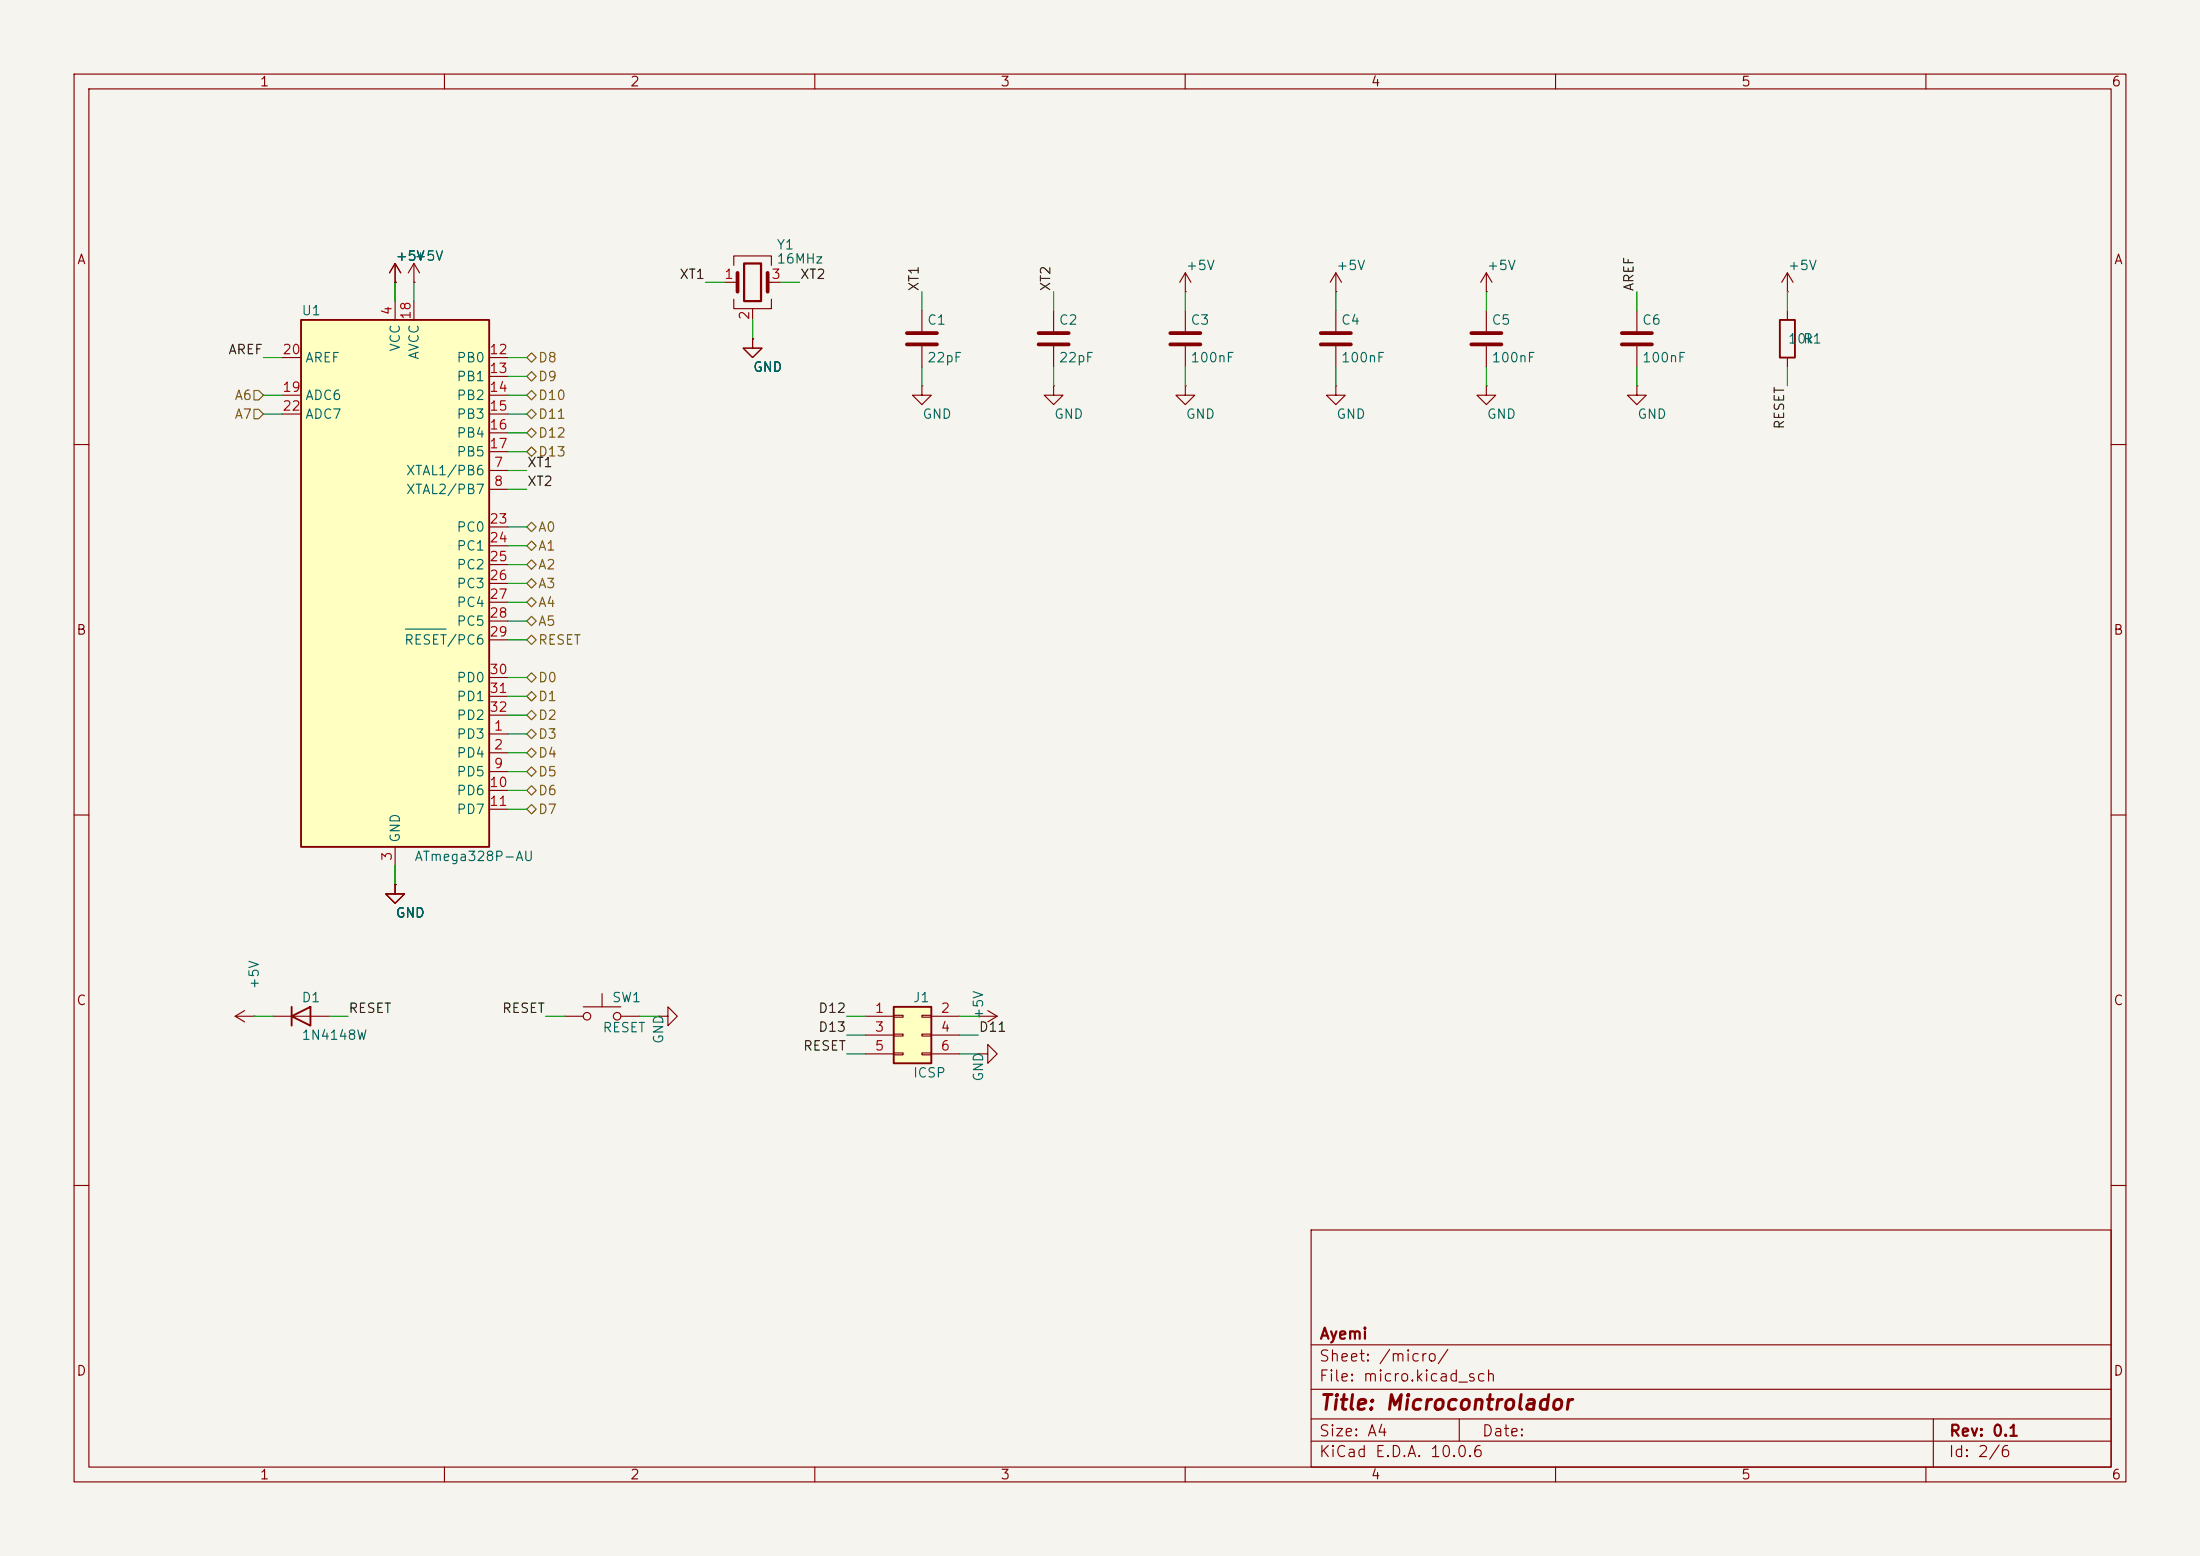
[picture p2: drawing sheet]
<svg xmlns="http://www.w3.org/2000/svg" width="297mm" height="210mm" viewBox="0 0 297 210" stroke-linecap="round" stroke-linejoin="round" font-family="sans-serif">
<path d="M0 0h297v210h-297z" fill="#f5f4ef" stroke="#f5f4ef" stroke-width=".14"/>
<g fill="none" stroke="#840000" stroke-width=".15">
<path d="M10 10h277v190h-277zM12 12h273v186h-273zM60 10v2M110 10v2M160 10v2M210 10v2M260 10v2M53.3 38.1h.1M53.3 35.6l-.7 1.2M53.3 35.6l.8 1.2M53.3 35.6v2.5M55.9 38.1h.1"/>
<path d="M55.9 35.6l-.8 1.2M55.9 35.6l.7 1.2M55.9 35.6v2.5M97.8 38.1h1.8M99.1 35.8v-1.3h5v1.3M103.6 38.1h1.8M160 39.4h.1M160 36.8v2.6M160 36.8l-.7 1.3M160 36.8l.8 1.3M99.1 40.4v1.3h5v-1.3M101.6 45.7v1.3h1.3l-1.3 1.3-1.3-1.3h1.3"/>
<path d="M101.6 45.7h.1M101.6 41.7v1.5M124.5 52.1v1.2h1.2l-1.2 1.3-1.3-1.3h1.3M124.5 52.1h.1M124.5 41.9v2.8M124.5 46.7v2.8M142.2 52.1v1.2h1.3l-1.3 1.3-1.2-1.3h1.2M142.2 52.1h.1M160 52.1v1.2h1.3l-1.3 1.3-1.3-1.3h1.3M160 52.1h.1M241.3 41.9v1.3M241.3 48.3v1.2"/>
<path d="M10 60h2M285 60h2M10 110h2M53.3 119.4v1.3h1.3l-1.3 1.2-1.2-1.2h1.2M53.3 119.4h.1M285 110h2M31.7 137.2l1.3 .7M31.7 137.2h2.6M33 136.4l-1.3 .8M34.3 137.2h.1M36.8 137.2h7.6M10 160h2"/>
<path d="M177 166h108v32h-108zM285 160h2M60 198v2M110 198v2M160 198v2M177 194.5h108M177 191.5h108M177 187.5h108M177 181.5h108M197 191.5v3M210 198v2M260 198v2"/>
<path d="M261 191.5v6.5"/>
</g>
<path d="M99.6 36.8v2.6M103.6 36.8v2.6M122.4 45h4.1M122.4 46.5h4.1" fill="none" stroke="#840000" stroke-width=".51"/>
<path d="M100.5 35.6h2.2v5h-2.2z" fill="none" stroke="#840000" stroke-width=".3"/>
<path d="M240.3 43.2h2v5.1h-2zM39.4 137.2l2.5-1.3v2.5zM39.4 135.9v2.5" fill="none" stroke="#840000" stroke-width=".25"/>
<path d="M40.6 43.2h25.4v71.1h-25.4z" fill="#ffffc2"/>
<path d="M40.6 43.2h25.4v71.1h-25.4z" fill="none" stroke="#840000" stroke-width=".25"/>
<g fill="none" stroke="#840000" stroke-width=".15">
<path d="M180.3 39.4h.1M180.3 36.8l-.7 1.3M180.3 36.8l.8 1.3M180.3 36.8v2.6M200.7 39.4h.1M200.7 36.8l-.8 1.3M200.7 36.8l.7 1.3M200.7 36.8v2.6M241.3 39.4h.1M241.3 36.8l-.8 1.3M241.3 36.8l.8 1.3M241.3 36.8v2.6"/>
<path d="M38.1 48.3h2.5M38.1 53.3h2.5M38.1 55.9h2.5M53.3 40.6v2.6M55.9 40.6v2.6M66 48.3h2.6M66 50.8h2.6M66 53.3h2.6M66 55.9h2.6M66 58.4h2.6M142.2 41.9v2.8M142.2 46.7v2.8"/>
<path d="M160 41.9v2.8M160 46.7v2.8M180.3 52.1v1.2h1.3l-1.3 1.3-1.2-1.3h1.2M180.3 52.1h.1M180.3 41.9v2.8M180.3 46.7v2.8M200.7 52.1v1.2h1.2l-1.2 1.3-1.3-1.3h1.3M200.7 52.1h.1M200.7 41.9v2.8M200.7 46.7v2.8M221 52.1v1.2h1.2l-1.2 1.3-1.3-1.3h1.3M221 52.1h.1"/>
<path d="M221 41.9v2.8M221 46.7v2.8M66 63.5h2.6M66 66h2.6M66 61h2.6M66 71.1h2.6M66 73.7h2.6M66 76.2h2.6M66 78.7h2.6M66 99.1h2.6M66 81.3h2.6M66 83.8h2.6"/>
<path d="M66 86.4h2.6M66 91.4h2.6M66 94h2.6M66 96.5h2.6M53.3 114.3v2.5M66 101.6h2.6M66 104.1h2.6M66 106.7h2.6M66 109.2h2.6M76.2 137.2h2.5M78.7 135.9h5.1M81.3 134.1v1.8"/>
<path d="M83.8 137.2h2.6M88.9 137.2h1.3v-1.3l1.2 1.3-1.2 1.2v-1.2M88.9 137.2h.1M132.1 137.2h.1M132.1 137.2h2.5M133.3 136.4l1.3 .8M134.6 137.2l-1.3 .7M132.1 142.2h1.2v-1.2l1.3 1.2-1.3 1.3v-1.3M132.1 142.2h.1"/>
<circle cx="79.2" cy="137.2" r=".51"/>
<circle cx="83.3" cy="137.2" r=".51"/>
</g>
<path d="M54.7 84.9h5.5" fill="none" stroke="#006464" stroke-width=".15"/>
<path d="M140.2 45h4.1M140.2 46.5h4.1M158 45h4.1M158 46.5h4.1M178.3 45h4.1M178.3 46.5h4.1M198.6 45h4.1M198.6 46.5h4.1M218.9 45h4.1M218.9 46.5h4.1" fill="none" stroke="#840000" stroke-width=".51"/>
<path d="M120.6 135.9h5.1v7.6h-5.1z" fill="#ffffc2"/>
<path d="M120.6 135.9h5.1v7.6h-5.1z" fill="none" stroke="#840000" stroke-width=".25"/>
<g fill="none" stroke="#840000" stroke-width=".15">
<path d="M53.3 38.1h.1M55.9 38.1h.1M101.6 45.7h.1M53.3 119.4h.1M116.8 137.2h3.8M116.8 139.7h3.8M120.6 137h1.3v.3h-1.3zM120.6 139.6h1.3v.2h-1.3zM124.5 137h1.2v.3h-1.2zM124.5 139.6h1.2v.2h-1.2zM125.7 137.2h3.8M125.7 139.7h3.8"/>
<path d="M116.8 142.2h3.8M120.6 142.1h1.3v.3h-1.3zM124.5 142.1h1.2v.3h-1.2zM125.7 142.2h3.8"/>
</g>
<g fill="none" stroke="#725600" stroke-width=".15">
<path d="M34.3 52.7h.6l.7 .6-.7 .7h-.6zM34.3 55.2h.6l.7 .7-.7 .6h-.6zM71.1 50.8l.7-.6 .6 .6-.6 .6zM71.1 48.3l.7-.7 .6 .7-.6 .6zM71.1 53.3l.7-.6 .6 .6-.6 .7zM71.1 55.9l.7-.7 .6 .7-.6 .6zM71.1 58.4l.7-.6 .6 .6-.6 .7zM71.1 61l.7-.7 .6 .7-.6 .6zM71.1 71.1l.7-.6 .6 .6-.6 .7zM71.1 73.7l.7-.7 .6 .7-.6 .6zM71.1 76.2l.7-.6 .6 .6-.6 .6zM71.1 78.7l.7-.6 .6 .6-.6 .7z"/>
<path d="M71.1 91.4l.7-.6 .6 .6-.6 .7zM71.1 94l.7-.7 .6 .7-.6 .6zM71.1 86.4l.7-.7 .6 .7-.6 .6zM71.1 99.1l.7-.7 .6 .7-.6 .6zM71.1 96.5l.7-.6 .6 .6-.6 .7zM71.1 81.3l.7-.7 .6 .7-.6 .6zM71.1 83.8l.7-.6 .6 .6-.6 .7zM71.1 101.6l.7-.6 .6 .6-.6 .6zM71.1 104.1l.7-.6 .6 .6-.6 .7zM71.1 106.7l.7-.7 .6 .7-.6 .6zM71.1 109.2l.7-.6 .6 .6-.6 .7z"/>
</g>
<g fill="none" stroke="#009600" stroke-width=".15">
<path d="M53.3 38.1v2.5M55.9 38.1v2.5M95.2 38.1h2.6M105.4 38.1h2.5M124.5 39.4v2.5M142.2 39.4v2.5M160 39.4v2.5M180.3 39.4v2.5M200.7 39.4v2.5M221 39.4v2.5M241.3 39.4v2.5M35.6 53.3h2.5"/>
<path d="M35.6 48.3h2.5M35.6 55.9h2.5M68.6 50.8h2.5M68.6 53.3h2.5M68.6 48.3h2.5M68.6 55.9h2.5M68.6 58.4h2.5M101.6 43.2v2.5M124.5 49.5v2.6M142.2 49.5v2.6M160 49.5v2.6M180.3 49.5v2.6"/>
<path d="M200.7 49.5v2.6M221 49.5v2.6M241.3 49.5v2.6M68.6 63.5h2.5M68.6 66h2.5M68.6 61h2.5M68.6 71.1h2.5M68.6 73.7h2.5M68.6 76.2h2.5M68.6 78.7h2.5M68.6 96.5h2.5M68.6 99.1h2.5"/>
<path d="M68.6 91.4h2.5M68.6 94h2.5M68.6 81.3h2.5M68.6 83.8h2.5M68.6 86.4h2.5M53.3 116.8v2.6M68.6 106.7h2.5M68.6 109.2h2.5M68.6 101.6h2.5M68.6 104.1h2.5M34.3 137.2h2.5M44.4 137.2h2.6"/>
<path d="M73.7 137.2h2.5M86.4 137.2h2.5M114.3 137.2h2.5M114.3 139.7h2.5M129.5 137.2h2.6M129.5 139.7h2.6M114.3 142.2h2.5M129.5 142.2h2.6"/>
</g>
<text font-size="2" fill="#840000" x="178" y="190.8">Title: Microcontrolador</text>
<g font-size="1.5" fill="#840000">
<text x="178" y="184.1">Sheet: /micro/</text>
<text x="178" y="181.1">Ayemi</text>
<text x="178" y="186.8">File: micro.kicad_sch</text>
<text x="178" y="197">KiCad E.D.A. 10.0.6</text>
<text x="178" y="194.2">Size: A4</text>
<text x="200" y="194.2">Date:</text>
<text x="263" y="197">Id: 2/6</text>
<text x="263" y="194.2">Rev: 0.1</text>
</g>
<g font-size="1.3" fill="#840000">
<text x="35" y="12">1</text>
<text x="85" y="12">2</text>
<text x="135" y="12">3</text>
<text x="185" y="12">4</text>
<text x="235" y="12">5</text>
<text x="285" y="12">6</text>
<text x="10.3" y="36">A</text>
<text x="285.3" y="36">A</text>
<text x="10.2" y="86">B</text>
<text x="285.2" y="86">B</text>
<text x="10.2" y="136">C</text>
<text x="285.2" y="136">C</text>
<text x="10.2" y="186">D</text>
<text x="285.2" y="186">D</text>
<text x="35" y="200">1</text>
<text x="85" y="200">2</text>
<text x="135" y="200">3</text>
<text x="185" y="200">4</text>
<text x="235" y="200">5</text>
<text x="285" y="200">6</text>
</g>
<g font-size="1.3" fill="#006464">
<text x="53.3" y="35.5">+5V</text>
<text x="55.9" y="35.5">+5V</text>
<text x="104.8" y="34">Y1</text>
<text x="104.8" y="35.9">16MHz</text>
<text x="160" y="36.8">+5V</text>
<text x="180.3" y="36.8">+5V</text>
<text x="200.6" y="36.8">+5V</text>
<text x="241.3" y="36.8">+5V</text>
<text x="40.6" y="42.9">U1</text>
<text x="54.3" y="47.5" transform="rotate(-90 54.3 47.5)">VCC</text>
<text x="125.1" y="44.1">C1</text>
<text x="142.9" y="44.1">C2</text>
<text x="160.6" y="44.1">C3</text>
<text x="181" y="44.1">C4</text>
<text x="201.3" y="44.1">C5</text>
<text x="221.6" y="44.1">C6</text>
<text x="241.3" y="46.7">10k</text>
<text x="243.3" y="46.7">R1</text>
<text x="41.1" y="49.2">AREF</text>
<text x="56.8" y="48.6" transform="rotate(-90 56.8 48.6)">AVCC</text>
<text x="61.6" y="49.2">PB0</text>
<text x="61.6" y="51.8">PB1</text>
<text x="101.6" y="50.5">GND</text>
<text x="125.1" y="49.2">22pF</text>
<text x="142.9" y="49.2">22pF</text>
<text x="160.6" y="49.2">100nF</text>
<text x="181" y="49.2">100nF</text>
<text x="201.3" y="49.2">100nF</text>
<text x="221.6" y="49.2">100nF</text>
<text x="41.1" y="54.3">ADC6</text>
<text x="41.1" y="56.8">ADC7</text>
<text x="61.6" y="54.3">PB2</text>
<text x="61.6" y="56.8">PB3</text>
<text x="61.6" y="59.4">PB4</text>
<text x="124.4" y="56.8">GND</text>
<text x="142.2" y="56.8">GND</text>
<text x="160" y="56.8">GND</text>
<text x="180.3" y="56.8">GND</text>
<text x="200.6" y="56.8">GND</text>
<text x="221" y="56.8">GND</text>
<text x="54.7" y="64.5">XTAL1/PB6</text>
<text x="61.6" y="61.9">PB5</text>
<text x="54.7" y="67">XTAL2/PB7</text>
<text x="61.6" y="72.1">PC0</text>
<text x="61.6" y="74.6">PC1</text>
<text x="61.6" y="77.2">PC2</text>
<text x="61.6" y="79.7">PC3</text>
<text x="61.6" y="82.2">PC4</text>
<text x="54.5" y="87.3">RESET/PC6</text>
<text x="61.6" y="84.8">PC5</text>
<text x="61.6" y="92.4">PD0</text>
<text x="61.6" y="94.9">PD1</text>
<text x="61.6" y="100">PD3</text>
<text x="61.6" y="97.5">PD2</text>
<text x="61.6" y="102.6">PD4</text>
<text x="61.6" y="105.1">PD5</text>
<text x="61.6" y="107.6">PD6</text>
<text x="54.3" y="113.8" transform="rotate(-90 54.3 113.8)">GND</text>
<text x="61.6" y="110.2">PD7</text>
<text x="55.9" y="116.5">ATmega328P-AU</text>
<text x="53.3" y="124.2">GND</text>
<text x="35.3" y="133.6" transform="rotate(-90 35.3 133.6)">+5V</text>
<text x="40.6" y="135.6">D1</text>
<text x="82.5" y="135.6">SW1</text>
<text x="123.2" y="135.6">J1</text>
<text x="133" y="137.7" transform="rotate(-90 133 137.7)">+5V</text>
<text x="40.6" y="140.7">1N4148W</text>
<text x="81.3" y="139.6">RESET</text>
<text x="89.9" y="141" transform="rotate(-90 89.9 141)">GND</text>
<text x="123.2" y="145.7">ICSP</text>
<text x="133" y="146.1" transform="rotate(-90 133 146.1)">GND</text>
</g>
<g font-size="1.3" fill="#0f0f0f">
<text x="91.6" y="38">XT1</text>
<text x="107.9" y="38">XT2</text>
<text x="124.3" y="39.4" transform="rotate(-90 124.3 39.4)">XT1</text>
<text x="142.1" y="39.4" transform="rotate(-90 142.1 39.4)">XT2</text>
<text x="220.9" y="39.4" transform="rotate(-90 220.9 39.4)">AREF</text>
<text x="30.7" y="48.1">AREF</text>
<text x="241.2" y="58" transform="rotate(-90 241.2 58)">RESET</text>
<text x="71.1" y="65.9">XT2</text>
<text x="71.1" y="63.4">XT1</text>
<text x="47" y="137">RESET</text>
<text x="67.7" y="137">RESET</text>
<text x="110.4" y="137">D12</text>
<text x="108.3" y="142.1">RESET</text>
<text x="110.4" y="139.6">D13</text>
<text x="132.1" y="139.6">D11</text>
</g>
<g font-size="1.3" fill="#a90000">
<text x="97.7" y="38">1</text>
<text x="104" y="38">3</text>
<text x="53.2" y="42.6" transform="rotate(-90 53.2 42.6)">4</text>
<text x="55.7" y="43.2" transform="rotate(-90 55.7 43.2)">18</text>
<text x="101.5" y="43.3" transform="rotate(-90 101.5 43.3)">2</text>
<text x="38" y="53.2">19</text>
<text x="38" y="48.1">20</text>
<text x="66" y="48.1">12</text>
<text x="66" y="50.7">13</text>
<text x="66" y="53.2">14</text>
<text x="38" y="55.7">22</text>
<text x="66" y="55.7">15</text>
<text x="66" y="58.3">16</text>
<text x="66" y="60.8">17</text>
<text x="66.6" y="63.4">7</text>
<text x="66.6" y="65.9">8</text>
<text x="66" y="71">23</text>
<text x="66" y="73.5">24</text>
<text x="66" y="76.1">25</text>
<text x="66" y="78.6">26</text>
<text x="66" y="81.1">27</text>
<text x="66" y="83.7">28</text>
<text x="66" y="86.2">29</text>
<text x="66" y="91.3">30</text>
<text x="66" y="93.8">31</text>
<text x="66" y="96.4">32</text>
<text x="66.6" y="98.9">1</text>
<text x="66.6" y="101.5">2</text>
<text x="66" y="106.5">10</text>
<text x="66.6" y="104">9</text>
<text x="66" y="109.1">11</text>
<text x="53.2" y="116.3" transform="rotate(-90 53.2 116.3)">3</text>
<text x="118" y="137">1</text>
<text x="126.9" y="137">2</text>
<text x="118" y="139.6">3</text>
<text x="118" y="142.1">5</text>
<text x="126.9" y="139.6">4</text>
<text x="126.9" y="142.1">6</text>
</g>
<g font-size="1.3" fill="#725600">
<text x="72.6" y="51.8">D9</text>
<text x="72.6" y="49.2">D8</text>
<text x="31.6" y="54.3">A6</text>
<text x="31.6" y="56.8">A7</text>
<text x="72.6" y="54.3">D10</text>
<text x="72.6" y="56.8">D11</text>
<text x="72.6" y="59.4">D12</text>
<text x="72.6" y="61.9">D13</text>
<text x="72.6" y="72.1">A0</text>
<text x="72.6" y="74.6">A1</text>
<text x="72.6" y="77.2">A2</text>
<text x="72.6" y="79.7">A3</text>
<text x="72.6" y="82.2">A4</text>
<text x="72.6" y="87.3">RESET</text>
<text x="72.6" y="84.8">A5</text>
<text x="72.6" y="92.4">D0</text>
<text x="72.6" y="94.9">D1</text>
<text x="72.6" y="100">D3</text>
<text x="72.6" y="97.5">D2</text>
<text x="72.6" y="102.6">D4</text>
<text x="72.6" y="105.1">D5</text>
<text x="72.6" y="107.6">D6</text>
<text x="72.6" y="110.2">D7</text>
</g>
</svg>
